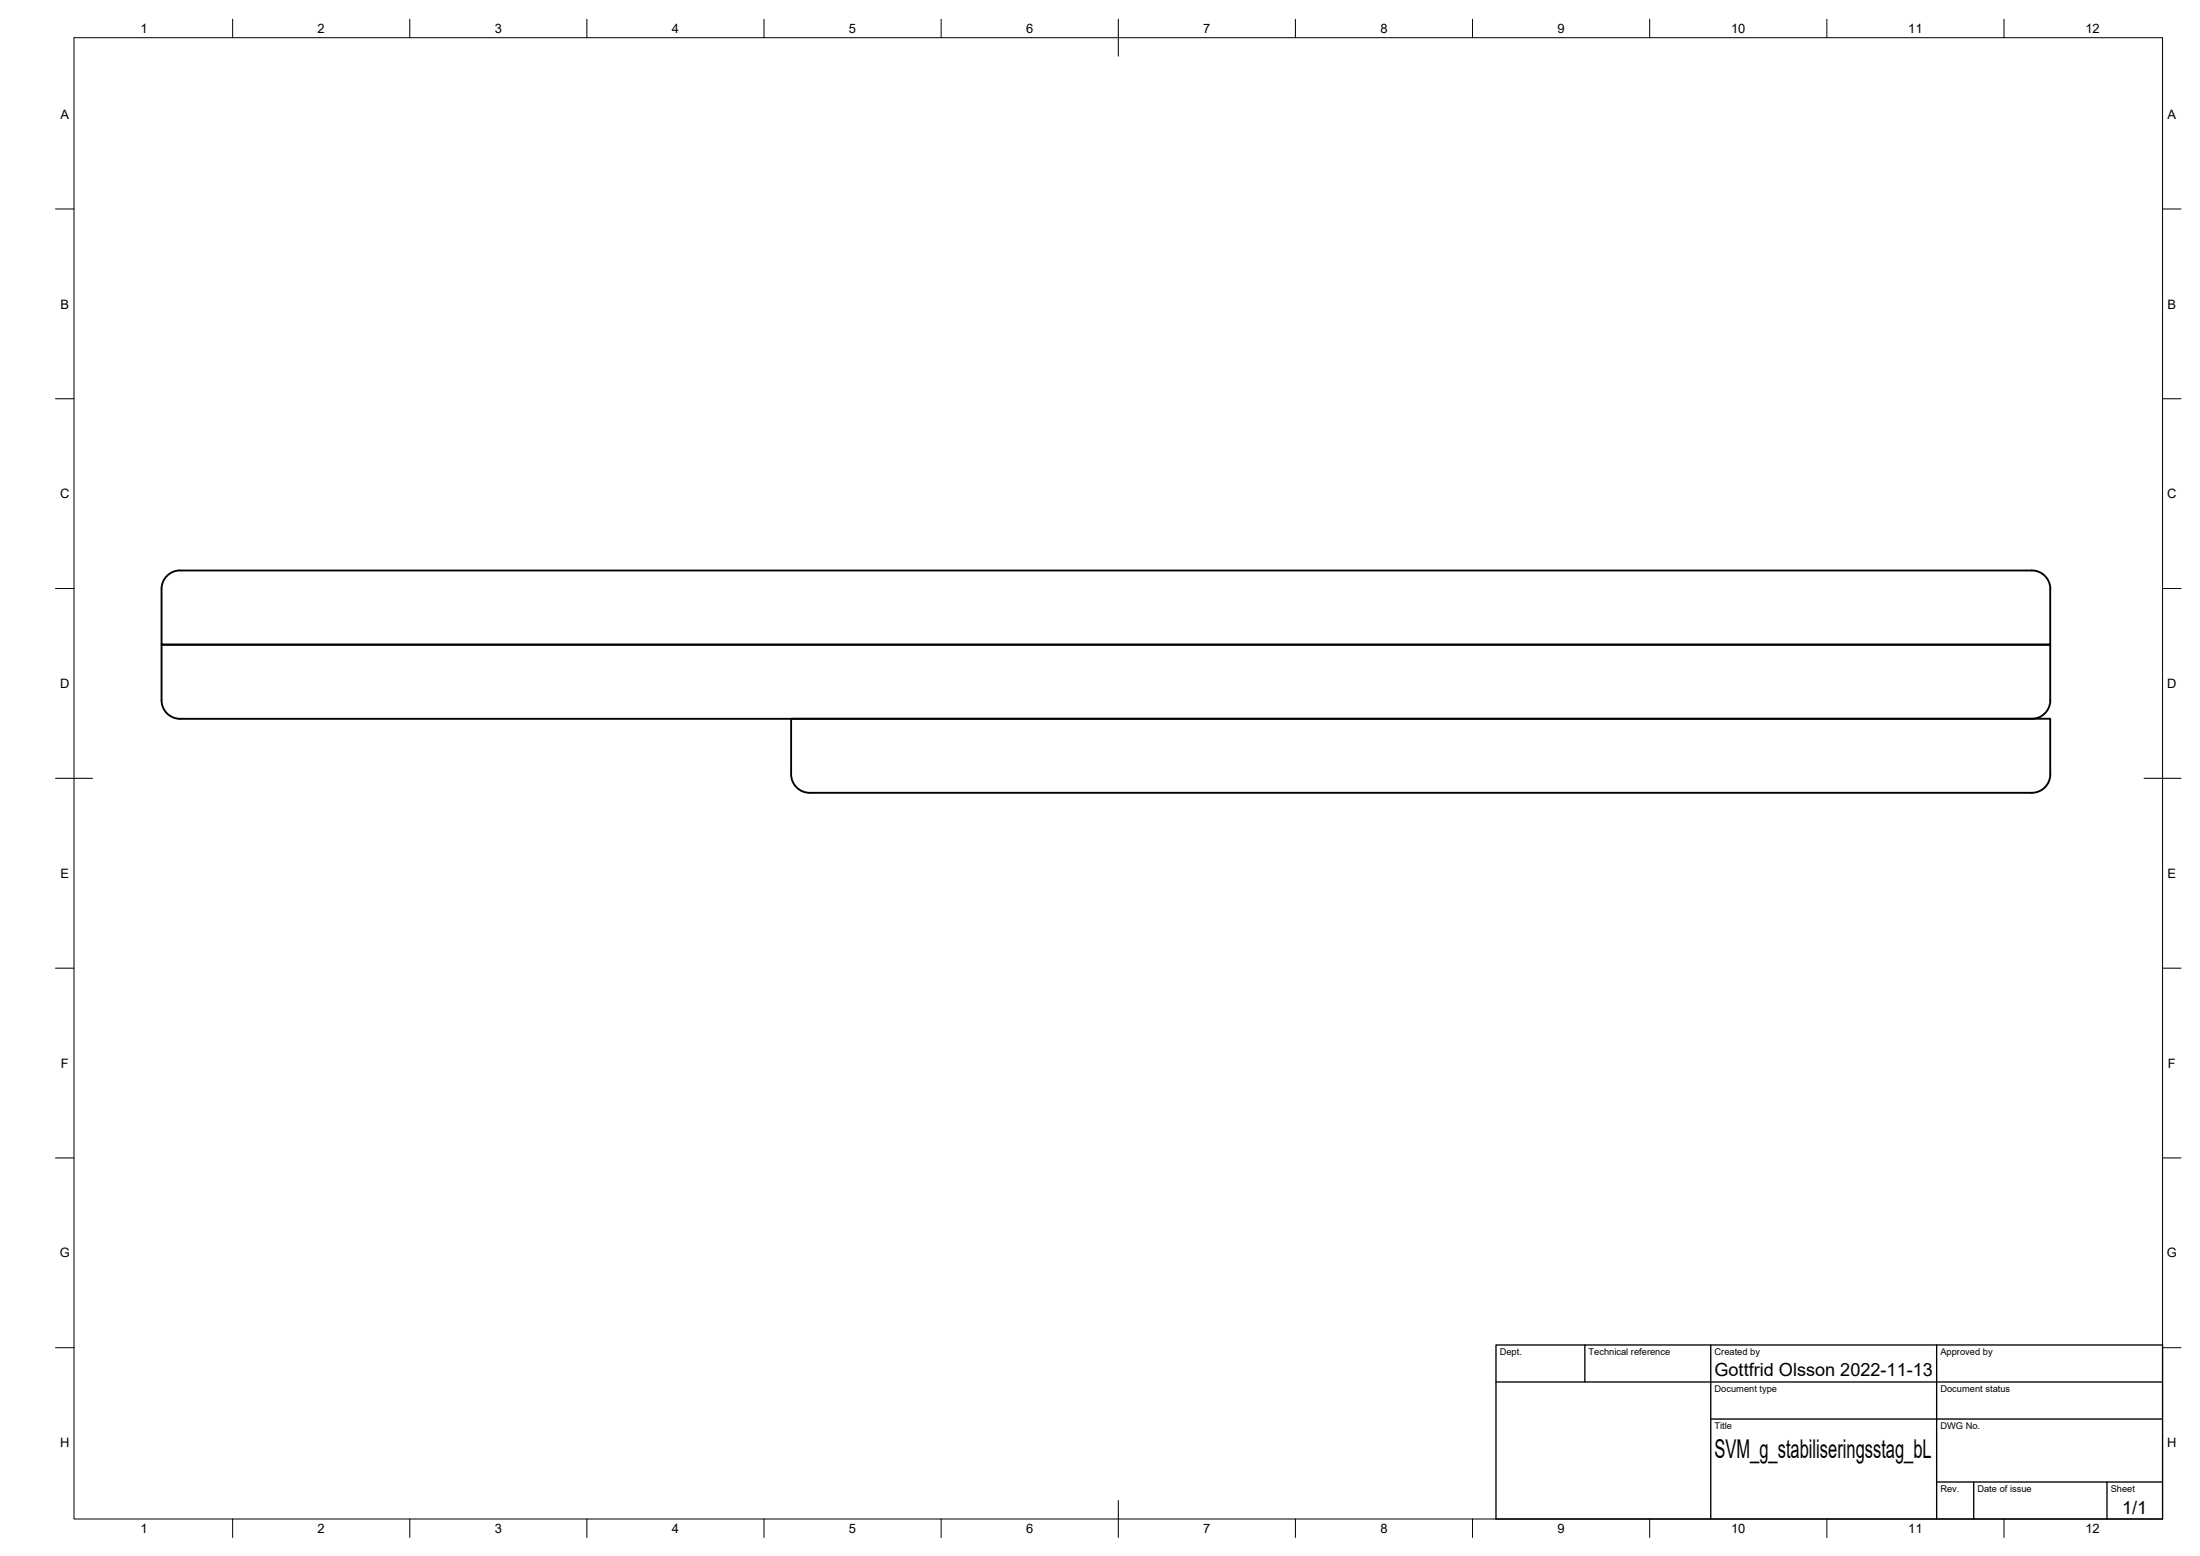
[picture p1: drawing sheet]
<svg xmlns="http://www.w3.org/2000/svg" width="594mm" height="420mm" viewBox="0 0 594 420" stroke-linecap="round" stroke-linejoin="round" font-family="sans-serif">
<!-- layer: Visible -->
<path d="M45.4 155.2a4.8 4.8 0 0 1 3.2-1.1l500.1-.1a5 5 0 0 1 4.9 5v15.1h-510v-15.1a5 5 0 0 1 1.8-3.8zM43.6 174.1h510v15a5 5 0 0 1-4.9 5h-500.1a5 5 0 0 1-5-5zM213.6 194.1h340v15a5 5 0 0 1-4.9 5h-330.1a5 5 0 0 1-5-5z" fill="none" stroke="#000" stroke-width=".51"/>
<!-- layer: BORDER -->
<g fill="none" stroke="#000" stroke-width=".27">
<path d="M20 10.2h564v400h-564zM62.8 5.2v5M110.7 5.2v5M158.5 5.2v5M206.3 5.2v5M254.1 5.2v5M302 5.2v10M349.8 5.2v5M397.6 5.2v5M445.5 5.2v5M493.3 5.2v5M541.1 5.2v5"/>
<path d="M15 56.4h5M584 56.4h5M15 107.7h5M584 107.7h5M15 158.9h5M584 158.9h5M15 210.2h10M579 210.2h10M15 261.4h5M584 261.4h5M15 312.7h5M584 312.7h5"/>
<path d="M15 363.9h5M584 363.9h5M62.8 410.2v5M110.7 410.2v5M158.5 410.2v5M206.3 410.2v5M254.1 410.2v5M302 405.2v10M349.8 410.2v5M397.6 410.2v5M445.5 410.2v5M493.3 410.2v5"/>
<path d="M541.1 410.2v5"/>
</g>
<!-- layer: TITLEBLOCK -->
<path d="M404 363.2h180v47h-180zM404 373.2h180M428 363.2v10M462 363.2v47M523 363.2v47M462 383.2h122M523 400.2h61M533 400.2v10M569 400.2v10" fill="none" stroke="#000" stroke-width=".36"/>
<text font-size="7" x="463" y="393.7">SVM_g_stabiliseringsstag_bL</text>
<g font-size="4.9">
<text x="463" y="371.7">Gottfrid Olsson 2022-11-13</text>
<text x="573.1" y="408.8">1/1</text>
</g>
<g font-size="3.5">
<text x="37.9" y="8.9">1</text>
<text x="85.8" y="8.9">2</text>
<text x="133.6" y="8.9">3</text>
<text x="181.4" y="8.9">4</text>
<text x="229.3" y="8.9">5</text>
<text x="277.1" y="8.9">6</text>
<text x="324.9" y="8.9">7</text>
<text x="372.7" y="8.9">8</text>
<text x="420.6" y="8.9">9</text>
<text x="467.4" y="8.9">10</text>
<text x="515.3" y="8.9">11</text>
<text x="563.1" y="8.9">12</text>
<text x="16.3" y="32">A</text>
<text x="585.3" y="32">A</text>
<text x="16.3" y="83.3">B</text>
<text x="585.3" y="83.3">B</text>
<text x="16.2" y="134.6">C</text>
<text x="585.2" y="134.6">C</text>
<text x="16.2" y="185.8">D</text>
<text x="585.2" y="185.8">D</text>
<text x="16.3" y="237">E</text>
<text x="585.3" y="237">E</text>
<text x="16.4" y="288.3">F</text>
<text x="585.4" y="288.3">F</text>
<text x="16.1" y="339.6">G</text>
<text x="585.1" y="339.6">G</text>
<text x="16.2" y="390.8">H</text>
<text x="585.2" y="390.8">H</text>
<text x="37.9" y="413.9">1</text>
<text x="85.8" y="413.9">2</text>
<text x="133.6" y="413.9">3</text>
<text x="181.4" y="413.9">4</text>
<text x="229.3" y="413.9">5</text>
<text x="277.1" y="413.9">6</text>
<text x="324.9" y="413.9">7</text>
<text x="372.7" y="413.9">8</text>
<text x="420.6" y="413.9">9</text>
<text x="467.4" y="413.9">10</text>
<text x="515.3" y="413.9">11</text>
<text x="563.1" y="413.9">12</text>
</g>
<g font-size="2.5">
<text x="405" y="366">Dept.</text>
<text x="429" y="366">Technical reference</text>
<text x="463" y="366">Created by</text>
<text x="524" y="366">Approved by</text>
<text x="463" y="376">Document type</text>
<text x="524" y="376">Document status</text>
<text x="463" y="386">Title</text>
<text x="524" y="386">DWG No.</text>
<text x="524" y="403">Rev.</text>
<text x="534" y="403">Date of issue</text>
<text x="570" y="403">Sheet</text>
</g>
</svg>
